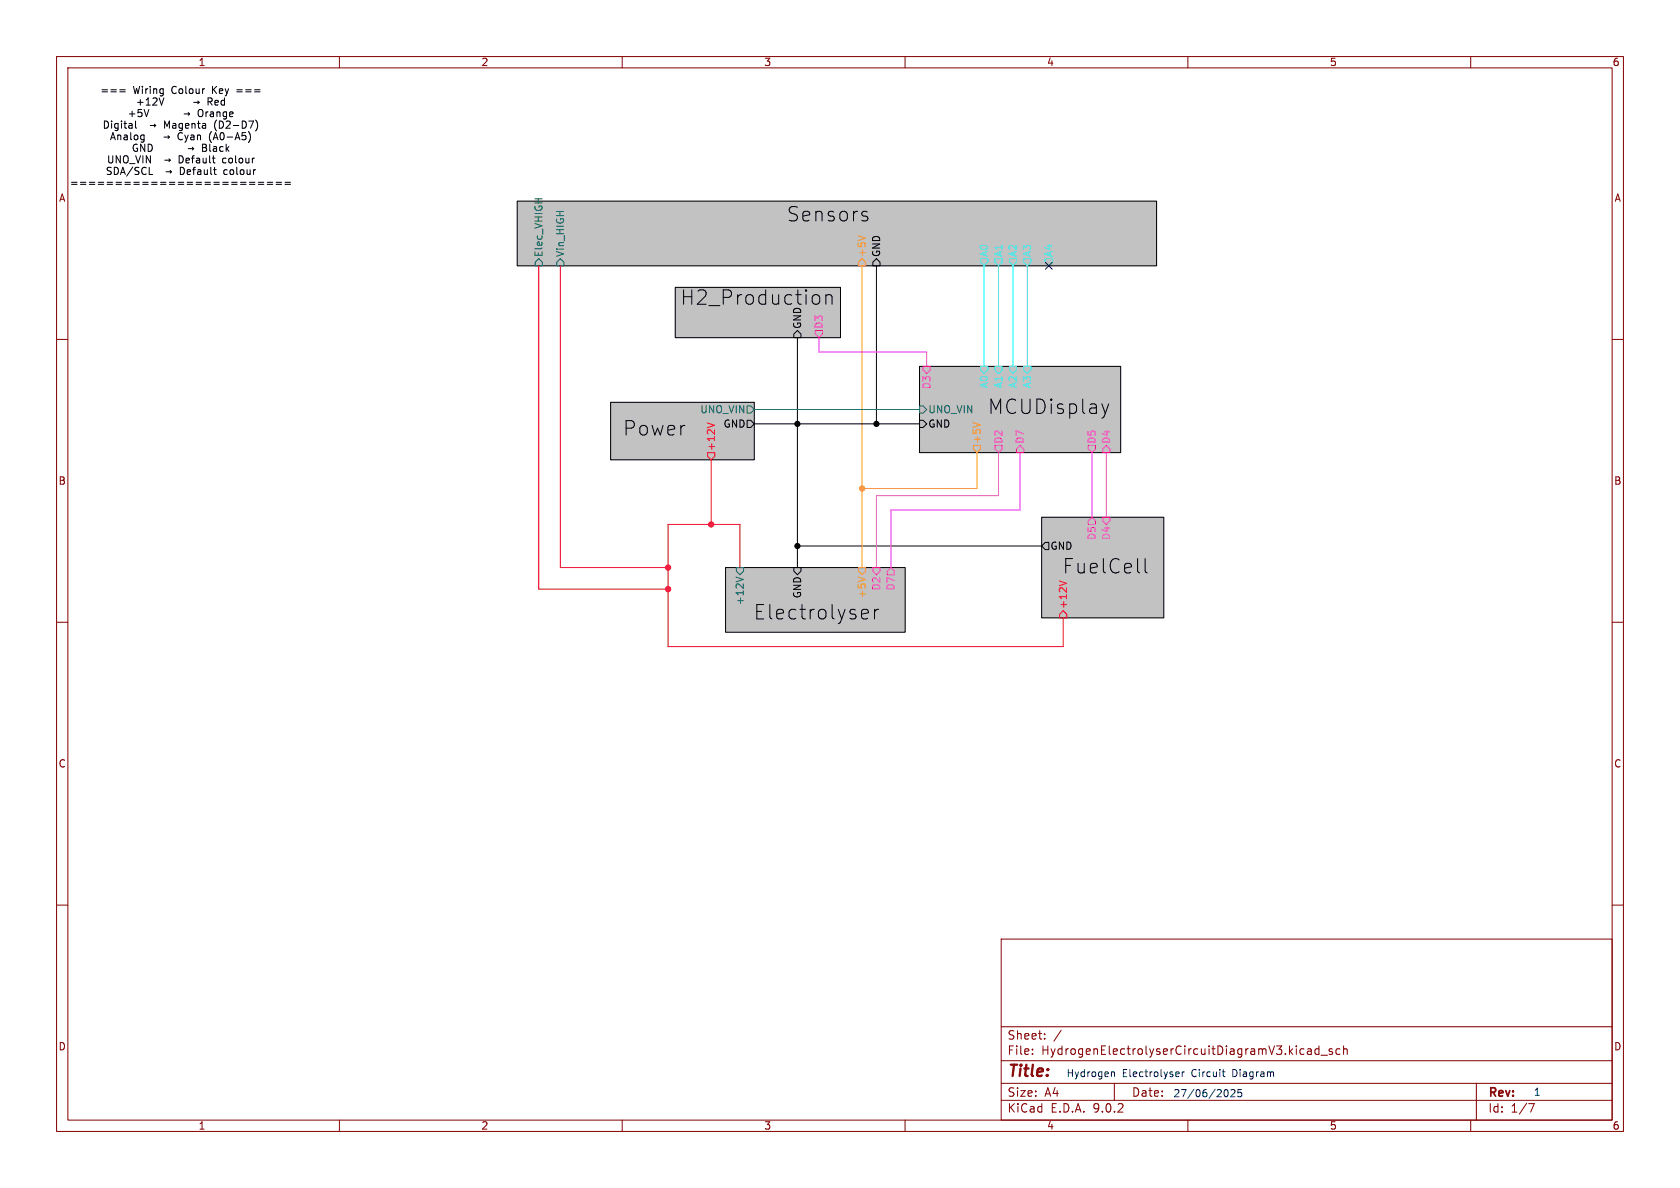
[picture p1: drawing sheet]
<svg xmlns="http://www.w3.org/2000/svg" width="297mm" height="210mm" viewBox="0 0 297 210" stroke-linecap="round" stroke-linejoin="round" font-family="sans-serif">
<g fill="none" stroke="#840000" stroke-width=".18">
<path d="M10 10h277v190h-277zM12 12h273v186h-273zM60 10v2M110 10v2M160 10v2M210 10v2M260 10v2M10 60h2M285 60h2M10 110h2M285 110h2M10 160h2"/>
<path d="M177 166h108v32h-108zM285 160h2M60 198v2M110 198v2M160 198v2M177 194.5h108M177 191.5h108M177 187.5h108M177 181.5h108M182.5 186.3v.1M182.5 185.5v.1M184.7 183.6v.1"/>
<path d="M184.7 182.8v.1M187.6 182.1l-1.3 2M197 191.5v3M210 198v2M231.2 185.5h.5l.1 .9M231.8 185.8h-.5a.29 .29 0 0 0-.2 .3 .29 .29 0 0 0 .2 .3l.5-.1M233.2 185.5l-.5-.1-.2 .3v.4l.1 .2h.6M233.2 184.9v1.5M233.5 186.5h1.2M235.5 185.5l-.3-.1-.2 .2v.2l.5 .2v.3h-.5M236.9 185.5l-.4-.1-.3 .3v.4l.1 .2h.6M237.5 185.5l.2-.1 .4 .1 .1 .9"/>
<path d="M237.5 184.9v1.5M260 198v2M261 191.5v6.5M270.2 195.1h1l-.6 1.5"/>
</g>
<g fill="#c2c2c2" stroke="#c2c2c2" stroke-width=".18">
<path d="M107.9 71.1h25.4v10.2h-25.4z"/>
<path d="M162.6 64.8h35.5v15.2h-35.5z"/>
<path d="M91.4 35.6h113.1v11.4h-113.1z"/>
<path d="M128.3 100.3h31.7v11.5h-31.7z"/>
<path d="M184.1 91.4h21.6v17.8h-21.6z"/>
<path d="M119.4 50.8h29.2v8.9h-29.2z"/>
</g>
<g fill="none" stroke="#000" stroke-width=".18">
<path d="M21.2 15.9h.9M21.2 16.2h.9M26.3 19.4l-.4 1.2M29 17.3l-.4 1.3M34.2 18.1h1M45 15.9h1M45 16.2h1M24 21.4v1.1l.1 .2M25.1 23.9h.4M25.5 23.9v1l-.3 .2M25.5 24.7h-.4M26.4 30.8h.6"/>
<path d="M32.5 20.1h1M33.3 26.3h.9M37.1 23.6l-.1 .5 .1 .7M37.8 32.2h1M37.8 32.6h1M39.4 32.2h.9M39.4 32.6h.9M41 32.2h.9M41 32.6h.9M42.5 32.2h1M42.5 32.6h1M44.1 32.2h1"/>
<path d="M44.1 32.6h1M44.2 23.8v.9M45.2 21.2a1.46 1.46 0 0 1 0 2M45.7 32.2h.9M45.7 32.6h.9M47.2 32.2h1M47.2 32.6h1M48.8 32.2h1M48.8 32.6h1M50.4 32.2h1M50.4 32.6h1M91.4 35.6h113.1v11.4h-113.1z"/>
<path d="M152.7 38.2l.6 .1 .1 .4-.3 .4h-.5M152.7 37.4l.6 .1M119.4 50.8h29.2v8.9h-29.2zM140.3 59.1l.7-.7 .6 .7v.6h-1.3zM141 59.7v40.6M144.4 52.1l.5 .5v.7l-.5 .5M146 52.3a.63 .63 0 0 1 1.1 .2v1.3M146 52.1v1.7M154.9 45.7l.7 .7v.6h-1.3v-.6zM154.9 47v27.9M107.9 71.1h25.4v10.2h-25.4zM132.1 74.3h.6l.6 .6-.6 .7h-.6z"/>
<path d="M133.3 74.9h29.3M162.6 64.8h35.5v15.2h-35.5zM162.6 74.3h.6l.6 .6-.6 .7h-.6zM194.8 71.4l.6 1.7M195.4 73.1l-.2 .6M196 71.4l-.6 1.7M141 96.5h43.1M184.1 91.4h21.6v17.8h-21.6zM184.8 95.9h.6v1.3h-.6l-.7-.7zM202.4 98.7v2.2l.4 .4M128.3 100.3h31.7v11.5h-31.7zM140.3 100.3h1.3v.7l-.6 .6-.7-.6z"/>
<path d="M152.7 107.7l.7 .1 .1 .5-1.2 .3M153.4 109.3l-.7 .1M154.6 107.7v1.7M155.3 107.7a.65 .65 0 0 0-.7 .5"/>
</g>
<path d="M95.2 47v57.1h22.9M99.1 47v53.3h19M125 74.8l1.3 .4M125.1 80h1.3v.6l-.7 .7-.6-.7zM125.7 81.3v11.4M130.8 100.3v-7.6h-12.7v21.6h69.9v-5.1M187.3 102.7l1.2 .4M188 108l.6 .6v.6h-1.3v-.6z" fill="none" stroke="#f00" stroke-width=".18"/>
<path d="M95.2 45.7l.7 .7v.6h-1.3v-.6zM99.1 45.7l.6 .7v.6h-1.3v-.6zM132.1 71.8h.6l.6 .6-.6 .6h-.6zM162.6 71.8h.6l.6 .6-.6 .6h-.6zM130.1 102l1.3 .4M130.2 100.3h1.2v.7l-.6 .6-.6-.6z" fill="none" stroke="#006464" stroke-width=".18"/>
<path d="M151.7 41.7l1.3 .4M152.4 45.7l.6 .7v.6h-1.2v-.6zM152.4 47v53.3M172 74.7l1.3 .4M172.1 78.7h1.3v.7l-.7 .6-.6-.6zM172.7 80v6.4h-20.3M151.7 102l1.3 .4M151.8 100.3h1.2v.7l-.6 .6-.6-.6z" fill="none" stroke="#f90" stroke-width=".18"/>
<g fill="none" stroke="#f0f" stroke-width=".18">
<path d="M144.1 58.4h1.3v.7l-.6 .6-.7-.6zM144.8 59.7v2.5h19v2.6M163.2 64.8h1.3v.6l-.7 .6-.6-.6zM175.9 78.7h1.3v.7l-.7 .6-.6-.6zM180.3 78.7l.7 .7v.6h-1.3v-.6zM192.4 78.7h1.3v.7l-.7 .6-.6-.6zM195.6 78.7l.6 .7v.6h-1.3v-.6zM176.5 80v7.6h-21.6v12.7M180.3 80v10.2h-22.8v10.1M193 91.4l.7 .7v.6h-1.3v-.6zM193 80v11.4M194.9 91.4h1.3v.7l-.6 .6-.7-.6z"/>
<path d="M195.6 80v11.4M154.3 100.3h1.3v.7l-.7 .6-.6-.6zM157.5 100.3l.6 .7v.6h-1.3v-.6z"/>
</g>
<g fill="none" stroke="#0ff" stroke-width=".18">
<path d="M173.4 45.7h1.2v.7l-.6 .6-.6-.6zM174 47v17.8M175.9 45.7h1.3v.7l-.7 .6-.6-.6zM176.5 47v17.8M178.4 45.7h1.3v.7l-.6 .6-.7-.6zM179.1 47v17.8M181 45.7h1.2v.7l-.6 .6-.6-.6zM181.6 47v17.8M184.8 45.7h1.3v.7l-.7 .6-.6-.6zM173.4 64.8h1.2v.6l-.6 .6-.6-.6zM175.9 64.8h1.3v.6l-.7 .6-.6-.6zM178.4 64.8h1.3v.6l-.6 .6-.7-.6z"/>
<path d="M181 64.8h1.2v.6l-.6 .6-.6-.6z"/>
</g>
<path d="M133.3 72.4h29.3" fill="none" stroke="#009600" stroke-width=".18"/>
<path d="M184.8 46.4l1.2 1.2M186 46.4l-1.2 1.2" fill="none" stroke="#000084" stroke-width=".18"/>
<path d="M196.5 189.5h.5v.8M208 189.5h.4l.1 .3-.6 .1M208.4 190.3h-.4M209 189.5v.8M209.4 189.5l-.4 .2M216.1 189.5h.5M216.3 190.3h.3M216.7 192.6a.68 .68 0 0 1 .4 .6 .68 .68 0 0 1-.4 .7M217.6 192.7l.5-.1 .2 .4-.8 .9h.8M219.5 192.6h-.6l-.1 .6 .2-.1 .4 .1 .1 .1v.5l-.2 .1-.5-.1" fill="none" stroke="#0000c2" stroke-width=".18"/>
<circle cx="152.4" cy="86.4" r=".46" fill="#f90" stroke="#f90" stroke-width=".18"/>
<g fill="#f00" stroke="#f00" stroke-width=".18">
<circle cx="118.1" cy="100.3" r=".46"/>
<circle cx="118.1" cy="104.1" r=".46"/>
<circle cx="125.7" cy="92.7" r=".46"/>
</g>
<g fill="#000" stroke="#000" stroke-width=".18">
<circle cx="141" cy="74.9" r=".46"/>
<circle cx="154.9" cy="74.9" r=".46"/>
<circle cx="141" cy="96.5" r=".46"/>
</g>
<g font-size="3.5">
<text x="138.9" y="39.4">Sensors</text>
<text x="120.1" y="54.1">H2_Production</text>
<text x="110" y="77.2">Power</text>
<text x="174.5" y="73.4">MCUDisplay</text>
<text x="187.7" y="101.6">FuelCell</text>
<text x="133.1" y="109.7">Electrolyser</text>
</g>
<text font-size="2.8" fill="#840000" x="178" y="190.9">Title:</text>
<g font-size="2.1" fill="#840000">
<text x="178" y="184">Sheet:</text>
<text x="178" y="186.7">File:</text>
<text x="184.1" y="186.7">HydrogenElectrolyserCircuitDiagramV3.kicad_sch</text>
<text x="178" y="196.9">KiCad</text>
<text x="178" y="194.1">Size:</text>
<text x="184.7" y="194.1">A4</text>
<text x="185.7" y="196.9">E.D.A.</text>
<text x="193.3" y="196.9">9.0.2</text>
<text x="200" y="194.1">Date:</text>
<text x="263" y="194.3">Rev:</text>
<text x="263" y="196.9">Id:</text>
<text x="267.1" y="196.9">1/7</text>
</g>
<g font-size="1.8" fill="#840000">
<text x="35" y="11.9">1</text>
<text x="85" y="11.9">2</text>
<text x="135" y="11.9">3</text>
<text x="185" y="11.9">4</text>
<text x="235" y="11.9">5</text>
<text x="285" y="11.9">6</text>
<text x="10.3" y="35.9">A</text>
<text x="285.3" y="35.9">A</text>
<text x="10.3" y="85.9">B</text>
<text x="285.3" y="85.9">B</text>
<text x="10.3" y="135.9">C</text>
<text x="285.3" y="135.9">C</text>
<text x="10.3" y="185.9">D</text>
<text x="285.3" y="185.9">D</text>
<text x="35" y="199.9">1</text>
<text x="85" y="199.9">2</text>
<text x="135" y="199.9">3</text>
<text x="185" y="199.9">4</text>
<text x="235" y="199.9">5</text>
<text x="285" y="199.9">6</text>
</g>
<g font-size="1.8">
<text x="17.6" y="16.8">===</text>
<text x="23.5" y="16.8">Wiring</text>
<text x="30.4" y="16.8">Colour</text>
<text x="37.8" y="16.8">Key</text>
<text x="42.3" y="16.8">===</text>
<text x="18.1" y="23">Digital</text>
<text x="22.5" y="20.9">+5V</text>
<text x="23.9" y="18.9">+12V</text>
<text x="26.6" y="23">þÿ!’Magenta</text>
<text x="33.4" y="20.9">þÿ!’Orange</text>
<text x="34.9" y="18.9">þÿ!’Red</text>
<text x="38.3" y="23">(D2-D7)</text>
<text x="18.8" y="29.1">UNO_VIN</text>
<text x="19.3" y="25">Analog</text>
<text x="23.2" y="27">GND</text>
<text x="29.1" y="29.1">þÿ!’Default</text>
<text x="29.2" y="25">þÿ!’Cyan</text>
<text x="34.1" y="27">þÿ!’Black</text>
<text x="37.6" y="25">(A0-A5)</text>
<text x="39.8" y="29.1">colour</text>
<text x="12.2" y="33.2">=========================</text>
<text x="18.6" y="31.1">SDA/SCL</text>
<text x="29.3" y="31.1">þÿ!’Default</text>
<text x="40" y="31.1">colour</text>
<text x="155.8" y="45.5" transform="rotate(-90 155.8 45.5)">GND</text>
<text x="141.8" y="58.2" transform="rotate(-90 141.8 58.2)">GND</text>
<text x="127.8" y="75.8">GND</text>
<text x="164" y="75.8">GND</text>
<text x="185.6" y="97.4">GND</text>
<text x="141.8" y="105.9" transform="rotate(-90 141.8 105.9)">GND</text>
</g>
<g font-size="1.8" fill="#006464">
<text x="96.1" y="45.5" transform="rotate(-90 96.1 45.5)">Elec_VHIGH</text>
<text x="99.9" y="45.5" transform="rotate(-90 99.9 45.5)">Vin_HIGH</text>
<text x="123.7" y="73.3">UNO_VIN</text>
<text x="164" y="73.3">UNO_VIN</text>
<text x="131.7" y="107.1" transform="rotate(-90 131.7 107.1)">+12V</text>
</g>
<g font-size="1.8" fill="#f90">
<text x="153.3" y="45.5" transform="rotate(-90 153.3 45.5)">+5V</text>
<text x="173.6" y="78.5" transform="rotate(-90 173.6 78.5)">+5V</text>
<text x="153.3" y="105.9" transform="rotate(-90 153.3 105.9)">+5V</text>
</g>
<g font-size="1.8" fill="#0ff">
<text x="174.9" y="45.5" transform="rotate(-90 174.9 45.5)">A0</text>
<text x="177.4" y="45.5" transform="rotate(-90 177.4 45.5)">A1</text>
<text x="179.9" y="45.5" transform="rotate(-90 179.9 45.5)">A2</text>
<text x="182.5" y="45.5" transform="rotate(-90 182.5 45.5)">A3</text>
<text x="186.3" y="45.5" transform="rotate(-90 186.3 45.5)">A4</text>
<text x="174.9" y="68.7" transform="rotate(-90 174.9 68.7)">A0</text>
<text x="177.4" y="68.7" transform="rotate(-90 177.4 68.7)">A1</text>
<text x="179.9" y="68.7" transform="rotate(-90 179.9 68.7)">A2</text>
<text x="182.5" y="68.7" transform="rotate(-90 182.5 68.7)">A3</text>
</g>
<g font-size="1.8" fill="#f0f">
<text x="145.6" y="58.2" transform="rotate(-90 145.6 58.2)">D3</text>
<text x="164.7" y="68.9" transform="rotate(-90 164.7 68.9)">D3</text>
<text x="177.4" y="78.5" transform="rotate(-90 177.4 78.5)">D2</text>
<text x="181.2" y="78.5" transform="rotate(-90 181.2 78.5)">D7</text>
<text x="193.9" y="78.5" transform="rotate(-90 193.9 78.5)">D5</text>
<text x="196.4" y="78.5" transform="rotate(-90 196.4 78.5)">D4</text>
<text x="193.9" y="95.6" transform="rotate(-90 193.9 95.6)">D5</text>
<text x="196.4" y="95.6" transform="rotate(-90 196.4 95.6)">D4</text>
<text x="155.8" y="104.5" transform="rotate(-90 155.8 104.5)">D2</text>
<text x="158.3" y="104.5" transform="rotate(-90 158.3 104.5)">D7</text>
</g>
<g font-size="1.8" fill="#f00">
<text x="126.6" y="79.8" transform="rotate(-90 126.6 79.8)">+12V</text>
<text x="188.8" y="107.8" transform="rotate(-90 188.8 107.8)">+12V</text>
</g>
<g font-size="1.8" fill="#0000c2">
<text x="188.5" y="190.6">Hydrogen</text>
<text x="198.4" y="190.6">Electrolyser</text>
<text x="210.8" y="190.6">Circuit</text>
<text x="218.2" y="190.6">Diagram</text>
<text x="207.3" y="194.2">27/06/2025</text>
<text x="271.1" y="193.9">1</text>
</g>
</svg>
